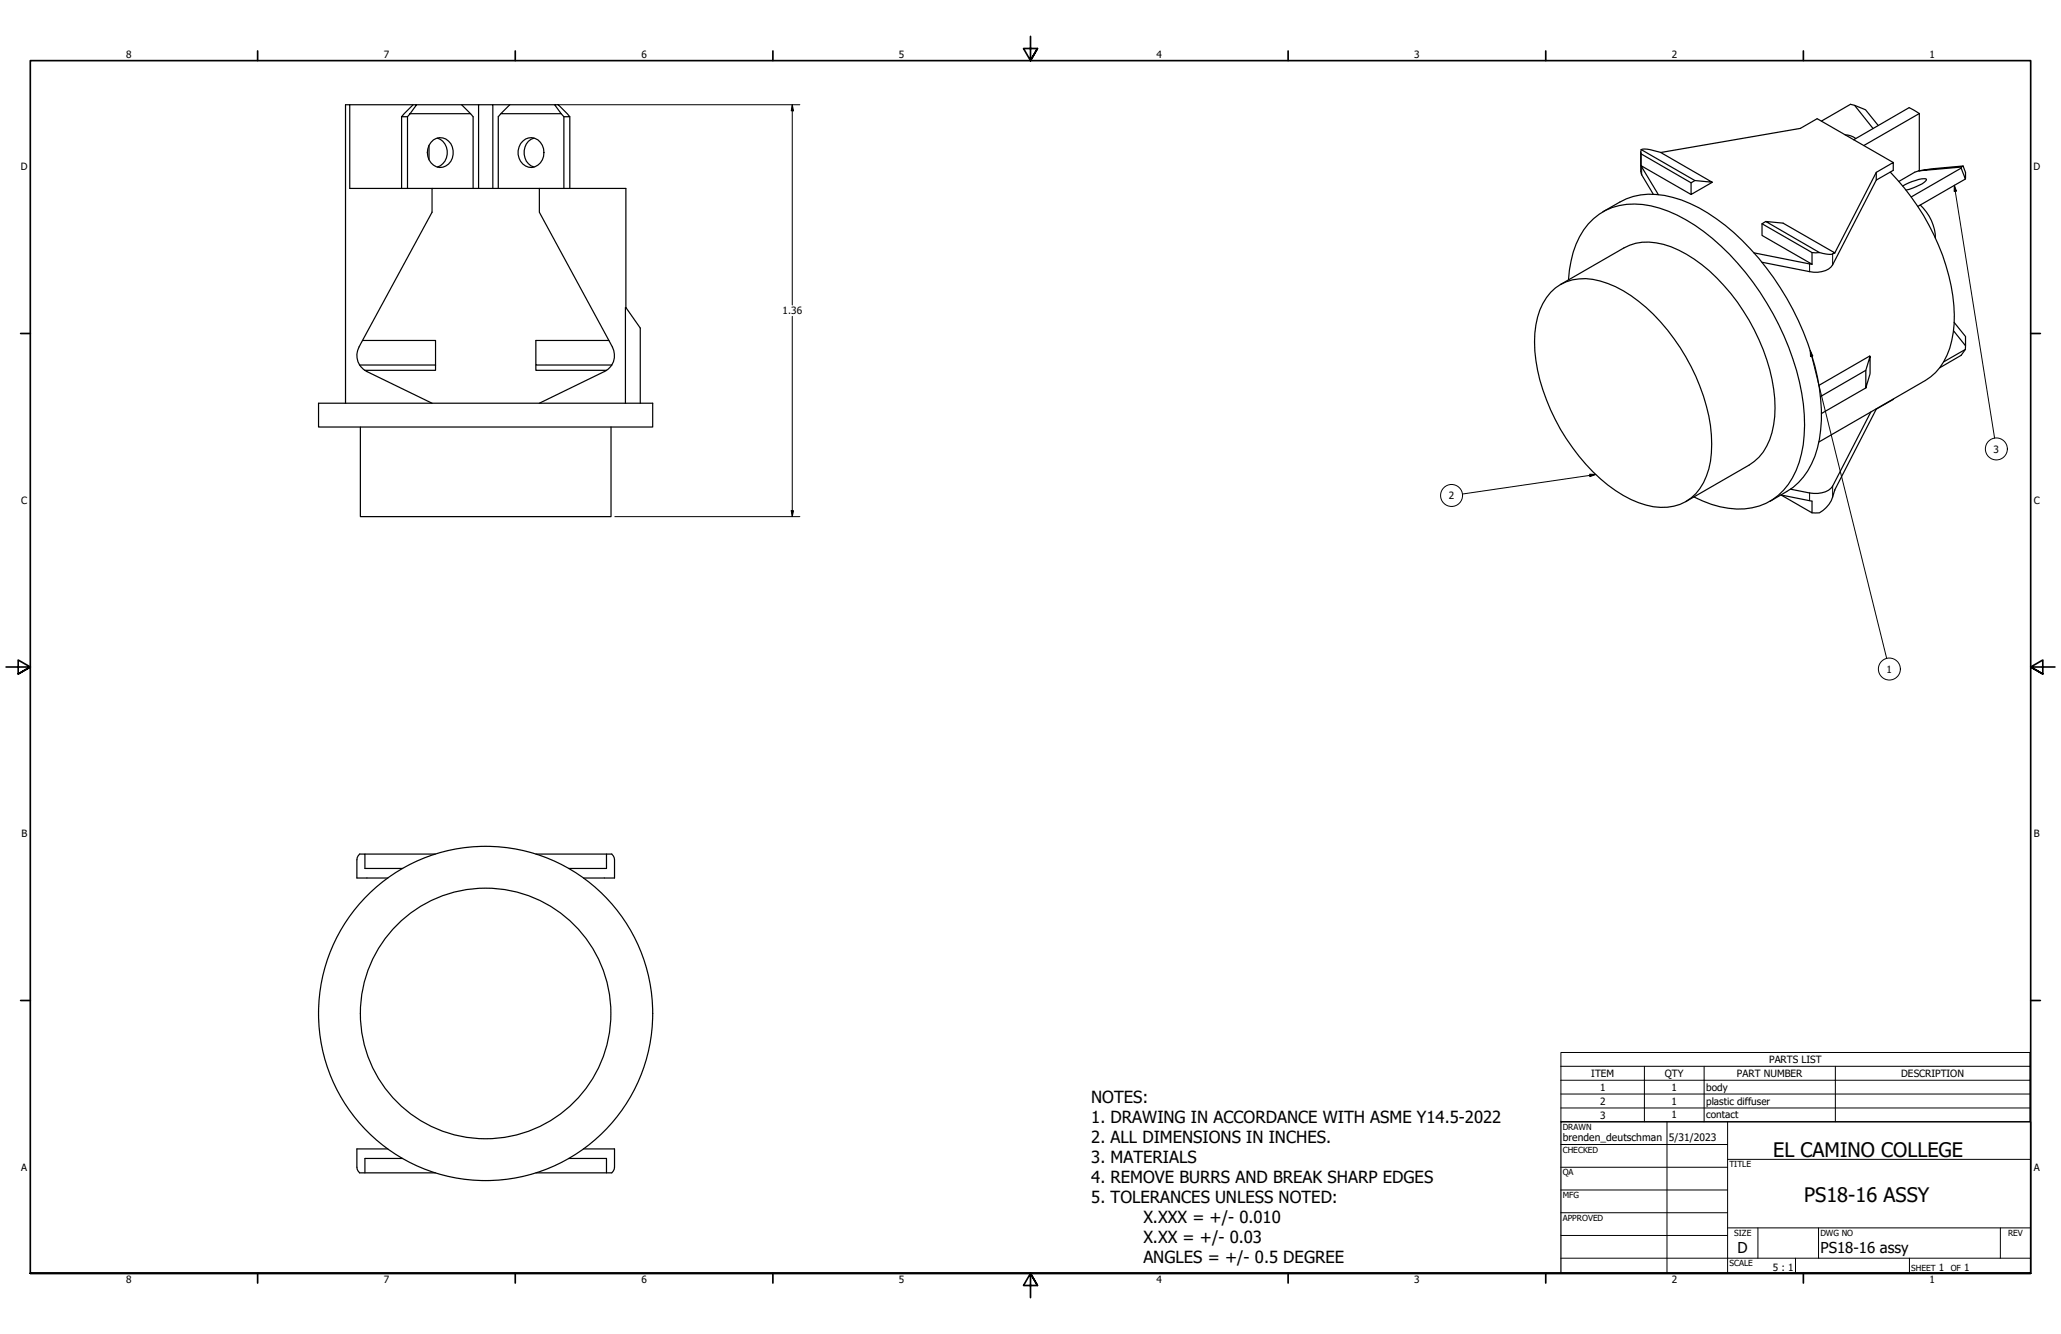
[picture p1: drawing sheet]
<svg xmlns="http://www.w3.org/2000/svg" width="864mm" height="559mm" viewBox="0 0 864 559" stroke-linecap="round" stroke-linejoin="round" font-family="sans-serif">
<!-- layer: Visible (ANSI) -->
<g fill="none" stroke="#000" stroke-width=".51">
<path d="M146.6 43.9h26.5M168.3 48.9v30M169.4 47.6l3.7-3.7h1.5l-3.8 5h-2.5zM170.8 48.9v30M171.8 47.6h25.4M174.6 43.9h18.8l4.8 5v30M181.6 58.6a5.3 5.3 0 0 1 8.3 4.5 5.7 5.7 0 0 1-7.1 6.8 6.7 6.7 0 0 1-1.2-11.3zM183.3 57.8a6.5 6.5 0 0 1 4.1 6.1 6.5 6.5 0 0 1-4.1 6.1M193.4 43.9h7.1M206.5 43.9h7.1M209.9 47.6l-1.1 1.3v30M219.1 59.1a5.3 5.3 0 0 1 6.1-.7 5.3 5.3 0 0 1 2.7 5.5 5.4 5.4 0 0 1-2.8 5.4 5.4 5.4 0 0 1-6-.6 6.7 6.7 0 0 1 0-9.6z"/>
<path d="M223.8 57.8a6.5 6.5 0 0 0-4.2 6.1 6.5 6.5 0 0 0 4.2 6.1M232.4 43.9h1.5l4.9 5h-2.5zM232.4 43.9h-18.8l-3.7 3.7h25.2M236.3 48.9v30M238.8 48.9v30M763.2 50.7l12.2-7 6.3 2.3 5.3 6.6M773.2 56.5a7.4 7.4 0 0 1 4.4 1.5M777.1 44.1l7.8 9.7M804.2 47.6l-4.2-2.5-23.3 13.4M804.2 47.6l-23.2 13.4M804.2 47.6v23.9M179.8 60.9v6"/>
<path d="M181 78.9v10l-29.1 53.7M200.5 78.9v-35h6v35M226 78.9v10l29.1 53.7M687.5 63.6l.1 8.9 5.2 8.9M687.6 69.4l7.3 12.1M687.6 64.5v4.9M687.6 69.4l21 12.1M687.6 64.5l21 12.1M687.7 62.7l2.4-.2 5.7 1.3 21.6 12.5-7.2-.7zM687.7 62.7l-.1 1.8M695.9 63.9l58.5-10.1 7-4.1 31.9 18.4M710.2 75.6l-1.6 1v4.9l8.8-5.1"/>
<path d="M717.4 76.3v.1M786.2 75.4v-3.2l7.1-4.1v3.3l-7.1 4-18.3 35.5a8.7 8.7 0 0 1-9.6 2.9l-20-3.9M786.2 72.2l-17.4 33.7M792 72.1a95 95 0 0 1 26.7 55.9 38.3 38.3 0 0 1-5.8 25.9l-1.9 2.2-4.2 3.3-44.7 25.8M797.3 77.9a21.7 21.7 0 0 1 9.5-3l.4 .2a3.5 3.5 0 0 1-3 2.5l-5.5 2M804 71.6l-1.7 .5-6.6 3.9M821.8 70.4l-20.9 12.1M821.9 70l.7-.5 1 2.8-.1 2.7-1.7-4.6zM822.6 69.5l-13.4 1.2-5.2 .9 17.9-1.6M823.5 75l-19.9 11.5M671.6 88.7a37.1 37.1 0 0 1 15.8-7 43.2 43.2 0 0 1 28.2 7.5 108.1 108.1 0 0 1 40 49.9 82.8 82.8 0 0 1 6.8 44.9 30.3 30.3 0 0 1-13.7 21.9l-7 4.1M738.3 93.7v4.9l21 12.1"/>
<path d="M739.9 92.8l-1.6 .9 21 12.1M739.9 92.8l7.2 .7 21.7 12.4a7.4 7.4 0 0 1-6.4-.1zM804.6 85.9a19.5 19.5 0 0 1 6.4 13.8M653.9 119.2l26.5-15.3a24.2 24.2 0 0 1 23 .9 74.3 74.3 0 0 1 31.7 33.4 67.1 67.1 0 0 1 8.1 39.7 23.5 23.5 0 0 1-10.3 16.9l-26.5 15.3M657.2 117.2a39.3 39.3 0 0 1 8.3-23.3 25 25 0 0 1 22.8-8.2 57.7 57.7 0 0 1 29.2 14.2 114.2 114.2 0 0 1 38.1 69.4 50.7 50.7 0 0 1-4.5 30.9 25 25 0 0 1-26.8 12.7 44.3 44.3 0 0 1-14.6-4.7M734.9 105.9l24.4 4.8M759.3 105.8h3.1M759.3 105.8v4.9M262.3 128.9v-50h-115.7v-35h-1.8v125M262.3 128.9h-.2v40M262.3 128.9l6 8.5v31.5M649.7 122.5a19.9 19.9 0 0 1 20.9-4.8 56.7 56.7 0 0 1 28.1 20.5 83.3 83.3 0 0 1 18.4 44 34.7 34.7 0 0 1-4.8 22.5 18.9 18.9 0 0 1-19.5 7.6 49 49 0 0 1-25.4-14.7 85.5 85.5 0 0 1-24.3-50.5 32.3 32.3 0 0 1 6.6-24.6z"/>
<path d="M818.6 138.6l5 6.2M818.8 135.1l4.8 5.9-.1 5.4-1.7 2.4-9 5.3M150.7 152.9l2.2 2.2M151.9 142.6h30.6v10.3h-31.8a7.5 7.5 0 0 1-.3-7.5zM152.9 155.1l28.1 13.8M182.5 152.9v2.2h-29.6M224.5 152.9v2.2h29.6M224.5 142.6h30.6a9 9 0 0 1 1.2 10.3h-31.8zM253.2 155.6l-27.2 13.3M254.1 155.1l-.8 .5M256.3 152.9l-2.2 2.2M781.8 155.1l-19 11"/>
<path d="M783.6 149.3v7.3l-1.8 5.9v-7.4zM783.6 149.3l-21.4 12.1M823.5 146.4l-9 5.2M133.5 168.9h140v10h-140zM151 178.9v37.5h105v-37.5M781.8 162.5l-18.6 10.7M783.9 172.6l-16 31a9 9 0 0 1-9.6 2.9l-8-1.6M786.2 171.4l-17.4 33.9a12.9 12.9 0 0 1-6.4 9.5h-3.1M793.3 167.2l-7.1 4.1M746.2 207.3l13.1 2.6v4.9l-12.9-7.4M152.9 357.8h29.5M224.6 357.8h29.5"/>
<path d="M168.7 363.8h-15.8v-6h-2.2l-.6 .7-.6 1.6v7.7h13M238.3 363.8h15.8v-6h2.2l.7 .7 .5 1.6v7.7h-13M162.5 481.3h-13v7.6l.6 1.6 .6 .8h31.7M168.7 485.3h-15.8v6M238.3 485.3h15.8v6M244.5 481.3h13v7.6l-.5 1.6-.7 .8h-31.7"/>
<circle cx="203.5" cy="424.5" r="70"/>
<circle cx="203.5" cy="424.5" r="52.5"/>
</g>
<!-- layer: Visible Narrow (ANSI) -->
<path d="M687.9 69.9v3.3M758.3 110.6v3.2M767.9 106.4v4.5M758.3 206.5v3.2M767.9 203.6v4.6" fill="none" stroke="#000" stroke-width=".42"/>
<!-- layer: Symbol (ANSI) -->
<g fill="none" stroke="#000" stroke-width=".42">
<path d="M818.9 77.6l.9 2.4-1 .2zM818.9 77.6l16.9 106M758.5 146.8l1.1 2.3-1 .3zM758.5 146.8l32.1 129M666.1 198.6l2.6 .2-2.5 .8zM668.7 198.8l-55.9 8.1M654 446.7v-5.8h196.6v5.8M654 446.7h196.6v5.8M654 446.7v23.2h196.6v-17.4M654 452.5h196.6M654 458.3h196.6M689 446.7v23.2"/>
<path d="M714.1 446.7v23.2M769 446.7v23.2M654 464.1h196.6"/>
<circle cx="836.5" cy="188.1" r="4.6"/>
<circle cx="608.2" cy="207.5" r="4.6"/>
<circle cx="791.7" cy="280.3" r="4.6"/>
</g>
<!-- layer: Border (ANSI) -->
<g fill="none" stroke="#000" stroke-width=".7">
<path d="M431.8 15.2v10.2l-2.9-5.1h5.8l-2.9 5.1 2.9-5.1M107.9 21.3v4.1M215.9 21.3v4.1M323.8 21.3v4.1M539.8 21.3v4.1M647.7 21.3v4.1M755.6 21.3v4.1M8.6 139.7h4.1M850.9 139.7h4.1M2.5 279.4h10.2l-5.1-2.9v5.8l5.1-2.9-5.1 2.9M861.1 279.4h-10.2l5.1-2.9v5.8l-5.1-2.9 5.1 2.9M8.6 419.1h4.1"/>
<path d="M850.9 419.1h4.1M12.7 533.4v-508h838.2v508h-838.2h838.2M107.9 533.4v4.1M215.9 533.4v4.1M323.8 533.4v4.1M434.7 538.5l-2.9-5.1 2.9 5.1h-5.8l2.9-5.1v10.2M539.8 533.4v4.1M647.7 533.4v4.1M755.6 533.4v4.1"/>
</g>
<!-- layer: Title (ANSI) -->
<g fill="none" stroke="#000" stroke-width=".42">
<path d="M654 479.4h69.9M698.5 469.9v63.5M723.9 469.9v63.5M654 488.9h69.9M654 498.5h69.9M723.9 485.6h127M654 508h69.9M654 517.5h69.9M723.9 514.3h127M736.6 514.3v12.7M762 514.3v12.7M838.2 514.3v12.7"/>
<path d="M654 527h196.9M752.3 527v6.4M800.1 527v6.4"/>
</g>
<path d="M654 469.9h196.9v63.5h-196.9z" fill="none" stroke="#000" stroke-width=".51"/>
<!-- layer: Dimension (ANSI) -->
<path d="M234 43.9h101.2M332 43.9l.5 2.5h-1zM332 43.9v83.9M332 132.5v83.9M257.6 216.4h77.6M331.5 213.9h1l-.5 2.5z" fill="none" stroke="#000" stroke-width=".42"/>
<g fill="#000">
<path d="M332 43.9l.5 2.5h-1z" fill-rule="evenodd"/>
<path d="M331.5 213.9h1l-.5 2.5z" fill-rule="evenodd"/>
</g>
<!-- layer: Symbol (ANSI) -->
<g fill="#000">
<path d="M818.9 77.6l.9 2.4-1 .2z" fill-rule="evenodd"/>
<path d="M758.5 146.8l1.1 2.3-1 .3z" fill-rule="evenodd"/>
<path d="M666.1 198.6l2.6 .2-2.5 .8z" fill-rule="evenodd"/>
</g>
<g font-size="8.4">
<text x="743" y="484.7">EL CAMINO COLLEGE</text>
<text x="756" y="503.6">PS18-16 ASSY</text>
</g>
<g font-size="7">
<text x="457.3" y="462.2">NOTES:</text>
<text x="457.3" y="470.5">1. DRAWING IN ACCORDANCE WITH ASME Y14.5-2022</text>
<text x="457.3" y="478.9">2. ALL DIMENSIONS IN INCHES.</text>
<text x="457.3" y="487.2">3. MATERIALS</text>
<text x="457.3" y="495.6">4. REMOVE BURRS AND BREAK SHARP EDGES</text>
<text x="457.3" y="504">5. TOLERANCES UNLESS NOTED:</text>
<text x="479.1" y="512.4">X.XXX = +/- 0.010</text>
<text x="479.1" y="520.7">X.XX = +/- 0.03</text>
<text x="479.1" y="529.1">ANGLES = +/- 0.5 DEGREE</text>
</g>
<g font-size="6.3">
<text x="728.1" y="524.9">D</text>
<text x="762.8" y="525">PS18-16 assy</text>
</g>
<g font-size="4.3">
<text x="654.8" y="478">brenden_deutschman</text>
<text x="699.3" y="478">5/31/2023</text>
</g>
<g font-size="4.2">
<text x="52.8" y="24.4">8</text>
<text x="160.8" y="24.4">7</text>
<text x="268.7" y="24.4">6</text>
<text x="376.7" y="24.4">5</text>
<text x="484.6" y="24.4">4</text>
<text x="592.6" y="24.4">3</text>
<text x="700.5" y="24.4">2</text>
<text x="808.5" y="24.4">1</text>
<text x="8.8" y="71.4">D</text>
<text x="852" y="71.4">D</text>
<text x="327.9" y="131.7">1.36</text>
<text x="835.3" y="189.6">3</text>
<text x="607.1" y="209.1">2</text>
<text x="8.9" y="211.1">C</text>
<text x="852.2" y="211.1">C</text>
<text x="790.5" y="281.8">1</text>
<text x="9" y="350.8">B</text>
<text x="852.2" y="350.8">B</text>
<text x="741.3" y="445.3">PARTS LIST</text>
<text x="666.7" y="451.1">ITEM</text>
<text x="697.6" y="451.2">QTY</text>
<text x="727.8" y="451.1">PART NUMBER</text>
<text x="796.7" y="451.2">DESCRIPTION</text>
<text x="670.4" y="456.9">1</text>
<text x="700.4" y="456.9">1</text>
<text x="714.9" y="457">body</text>
<text x="670.4" y="462.7">2</text>
<text x="700.4" y="462.7">1</text>
<text x="714.9" y="462.8">plastic diffuser</text>
<text x="670.4" y="468.6">3</text>
<text x="700.4" y="468.5">1</text>
<text x="714.9" y="468.4">contact</text>
<text x="8.9" y="490.5">A</text>
<text x="852.2" y="490.5">A</text>
<text x="742.9" y="532.6">5 : 1</text>
<text x="812.4" y="532.6">1</text>
<text x="823" y="532.6">1</text>
<text x="52.8" y="537.5">8</text>
<text x="160.8" y="537.5">7</text>
<text x="268.7" y="537.5">6</text>
<text x="376.7" y="537.5">5</text>
<text x="484.6" y="537.5">4</text>
<text x="592.6" y="537.5">3</text>
<text x="700.5" y="537.5">2</text>
<text x="808.5" y="537.5">1</text>
</g>
<g font-size="3.5">
<text x="654.8" y="473.2">DRAWN</text>
<text x="654.8" y="482.8">CHECKED</text>
<text x="724.7" y="488.9">TITLE</text>
<text x="654.8" y="492.3">QA</text>
<text x="654.8" y="501.8">MFG</text>
<text x="654.8" y="511.4">APPROVED</text>
<text x="726.7" y="517.7">SIZE</text>
<text x="762.8" y="517.7">DWG NO</text>
<text x="841.4" y="517.7">REV</text>
<text x="724.7" y="530.4">SCALE</text>
<text x="800.9" y="532.6">SHEET</text>
<text x="817.4" y="532.6">OF</text>
</g>
</svg>
